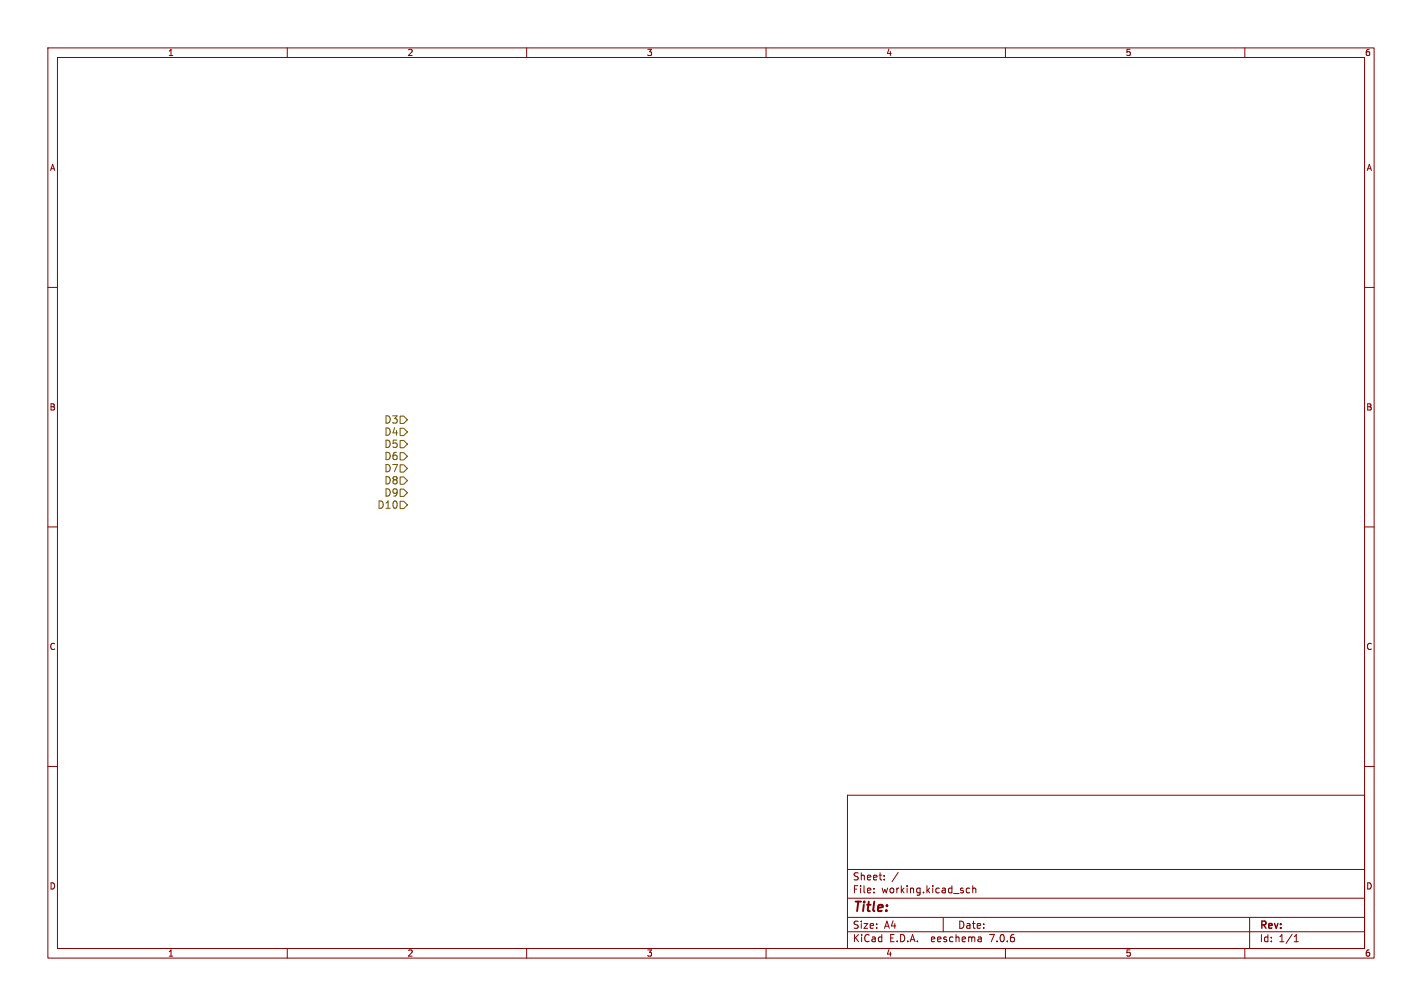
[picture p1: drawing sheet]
<svg xmlns="http://www.w3.org/2000/svg" width="297mm" height="210mm" viewBox="0 0 297 210" stroke-linecap="round" stroke-linejoin="round" font-family="sans-serif">
<g fill="none" stroke="#840000" stroke-width=".21">
<path d="M10 10h277v190h-277zM12 12h273v186h-273zM60 10v2M110 10v2M160 10v2M210 10v2M260 10v2M10 60h2M285 60h2M10 110h2M285 110h2M10 160h2"/>
<path d="M285 160h2M177 166h108v32h-108zM60 198v2M110 198v2M160 198v2M177 194.5h108M177 191.5h108M177 187.5h108M177 181.5h108M182.5 186.3v.1M182.5 185.5v.1M184.7 183.6v.1"/>
<path d="M184.7 182.8v.1M187.6 182.1l-1.3 2M197 191.5v3M202.5 185.5l-.4-.1-.3 .3 .2 .6h.5M203.2 185.5l.2-.1 .3 .1 .1 .9M203.2 184.9v1.5M204.9 195.7l.1 .9M205 196.5l-.2 .1M205 196h-.2M210 198v2M260 198v2M261 191.5v6.5"/>
<path d="M270.3 196.6h.9M270.3 195.5l.4-.4v1.5"/>
</g>
<path d="M83.6 99.6h.7l.8 .7-.8 .8h-.7zM83.6 91.9h.7l.8 .8-.8 .8h-.7zM83.6 97h.7l.8 .8-.8 .8h-.7zM83.6 89.4h.7l.8 .8-.8 .7h-.7zM83.6 94.5h.7l.8 .8-.8 .7h-.7zM83.6 86.9h.7l.8 .7-.8 .8h-.7zM83.6 104.6h.7l.8 .8-.8 .8h-.7zM83.6 102.1h.7l.8 .8-.8 .7h-.7z" fill="none" stroke="#725600" stroke-width=".21"/>
<text font-size="2.8" fill="#840000" x="178" y="190.9">Title:</text>
<g font-size="2.1" fill="#725600">
<text x="80.2" y="88.6">D3</text>
<text x="80.2" y="93.7">D5</text>
<text x="80.2" y="91.2">D4</text>
<text x="80.2" y="101.3">D8</text>
<text x="80.2" y="98.8">D7</text>
<text x="80.2" y="96.2">D6</text>
<text x="78.8" y="106.4">D10</text>
<text x="80.2" y="103.9">D9</text>
</g>
<g font-size="2.1" fill="#840000">
<text x="178" y="184">Sheet:</text>
<text x="178" y="186.7">File:</text>
<text x="184.1" y="186.7">working.kicad_sch</text>
<text x="178" y="196.9">KiCad</text>
<text x="178" y="194.1">Size:</text>
<text x="184.7" y="194.1">A4</text>
<text x="185.7" y="196.9">E.D.A.</text>
<text x="194.6" y="196.9">eeschema</text>
<text x="200" y="194.1">Date:</text>
<text x="207" y="196.9">7.0.6</text>
<text x="263" y="194.3">Rev:</text>
<text x="263" y="196.9">Id:</text>
<text x="267.1" y="196.9">1/1</text>
</g>
<g font-size="1.8" fill="#840000">
<text x="35" y="11.9">1</text>
<text x="85" y="11.9">2</text>
<text x="135" y="11.9">3</text>
<text x="185" y="11.9">4</text>
<text x="235" y="11.9">5</text>
<text x="285" y="11.9">6</text>
<text x="10.3" y="35.9">A</text>
<text x="285.3" y="35.9">A</text>
<text x="10.3" y="85.9">B</text>
<text x="285.3" y="85.9">B</text>
<text x="10.3" y="135.9">C</text>
<text x="285.3" y="135.9">C</text>
<text x="10.3" y="185.9">D</text>
<text x="285.3" y="185.9">D</text>
<text x="35" y="199.9">1</text>
<text x="85" y="199.9">2</text>
<text x="135" y="199.9">3</text>
<text x="185" y="199.9">4</text>
<text x="235" y="199.9">5</text>
<text x="285" y="199.9">6</text>
</g>
</svg>
